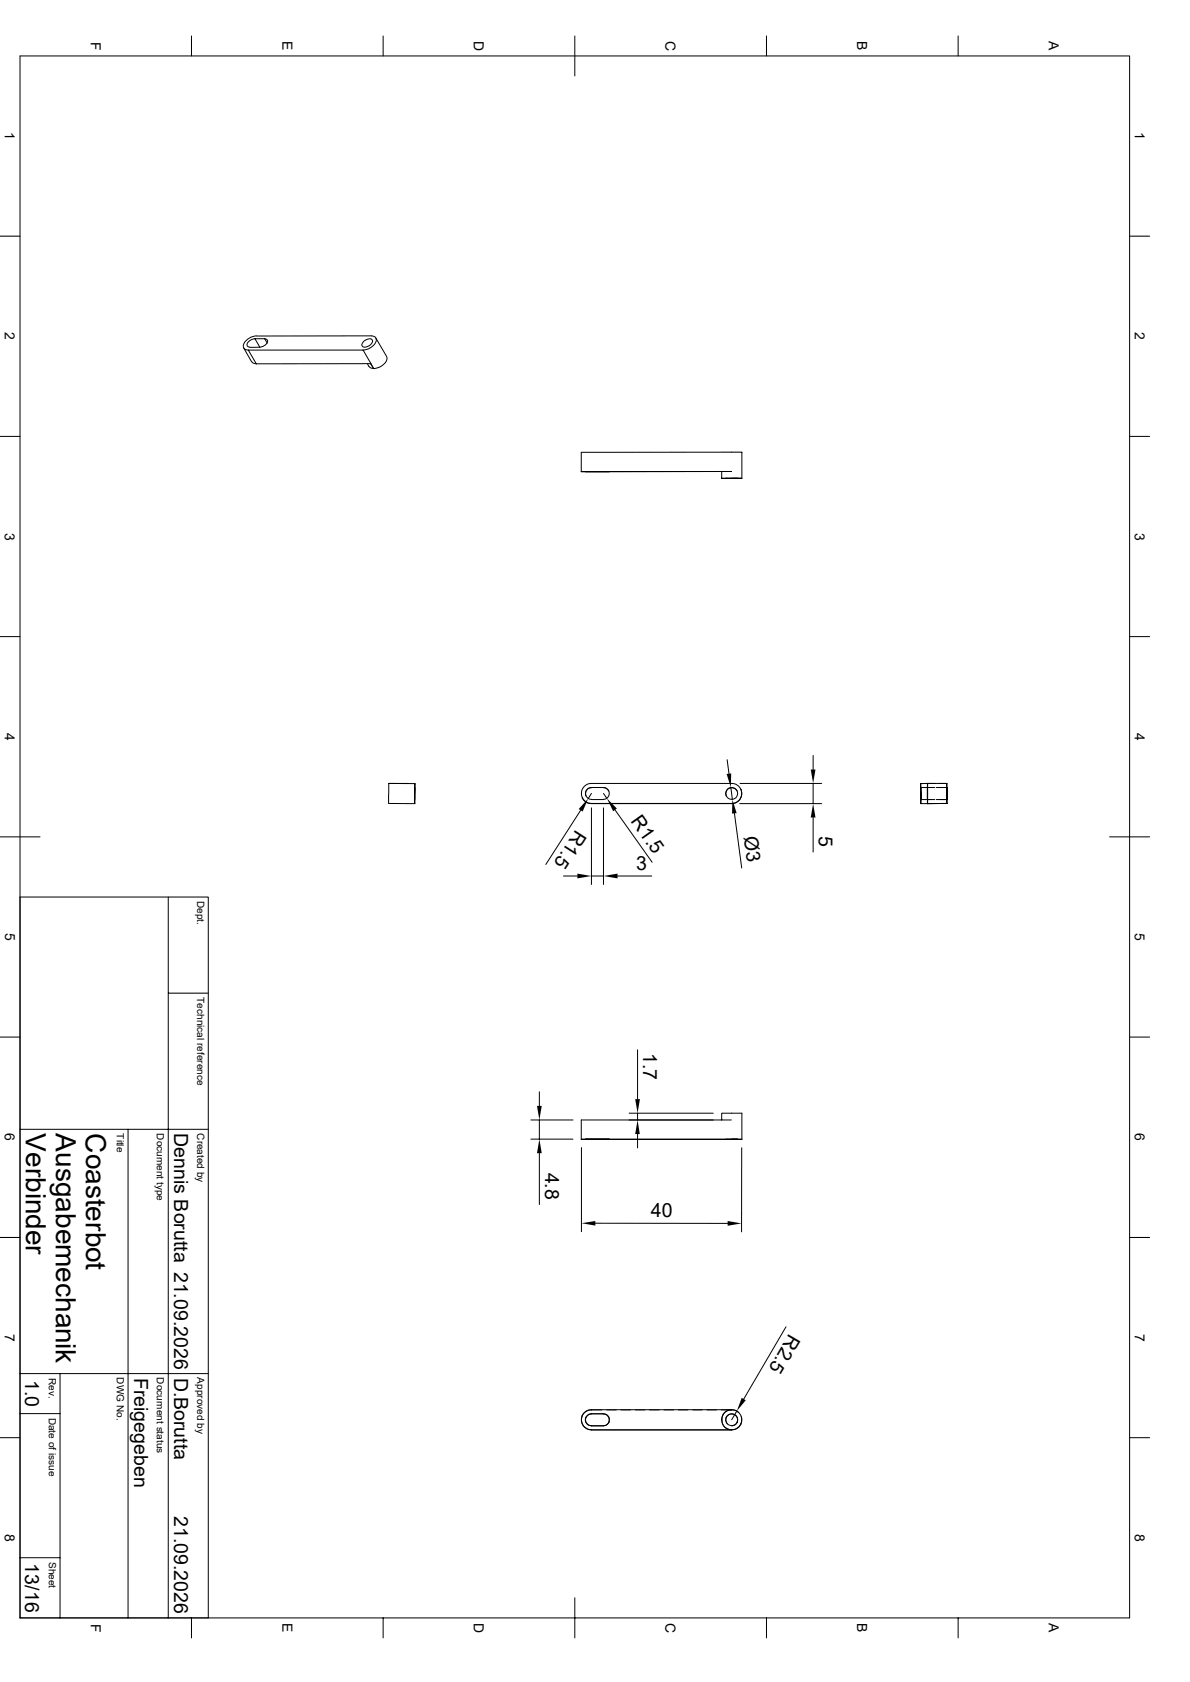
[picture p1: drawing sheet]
<svg xmlns="http://www.w3.org/2000/svg" width="297mm" height="420mm" viewBox="0 0 297 420" stroke-linecap="round" stroke-linejoin="round" font-family="sans-serif">
<g fill="none" stroke="#000" stroke-width=".25">
<path d="M5 14h276.9v390h-276.9zM47.8 9v5M95.6 9v5M143.5 9v10M191.3 9v5M239.1 9v5M0 59h5M281.9 59h5M60.8 86.9l2 3.4M62 87.4h28.6M62 87.4l2 3.4M62.8 90.3l.4 .4 .8 .1"/>
<path d="M63.6 84.6a1.9 1.9 0 0 0-1.9 1.7l.2 .3 .5 .1M64 83.9a3.3 3.3 0 0 0-3.3 2.7 1.01 1.01 0 0 0 1.3 .8M64.1 83.9h28.6a1.16 1.16 0 0 1 1.2 .7 1.16 1.16 0 0 1-.4 1.4l-1.6 1.1-1.3 .3M64.9 86.7h-2.5M66 84.6a.77 .77 0 0 1 .8 .6 .77 .77 0 0 1-.5 .9l-1.4 .6M66.7 85.7l-.6-1.1h-2.5l1.3 2.1M90.6 87.4l1.9 3.4M90.8 85.2a1.53 1.53 0 0 1 2.1-.3 1.77 1.77 0 0 1-2.4 1.6l-.2-.6zM91.7 90.8l.7 1 .8 .2M92.5 90.8h-28.5M92.5 90.8l.8 1.2M92.6 90.8l.7 1.2"/>
<path d="M93.8 84.4l2.7 4.6M96.5 89a2.34 2.34 0 0 1-1.7 2.7l-1.5 .3M0 109h5M145.1 117.8l37.4-.1zM145.1 117.8v-4.9h40l.1 6.5M146.1 117.8h6zM180.1 119.4h5.1zM180.1 117.7v1.7M181.1 119.4h3zM281.9 109h5M0 159h5M281.9 159h5"/>
<path d="M97 195.6v5l6.5 .1M101.8 195.6h.1M101.9 195.6h-4.9l6.5 .1M103.5 196.7v2.9zM103.5 195.7v5M145.3 199.2h.1M145.8 196.3a2.31 2.31 0 0 1 1.8-.7h35a2.5 2.5 0 0 1 2.5 2.5 2.5 2.5 0 0 1-2.5 2.5h-35a2.5 2.5 0 0 1-2.3-1.5 2.5 2.5 0 0 1 .5-2.8zM147.6 199.6h3M147.6 198.1l-.8 1.3M147.6 196.7a1.5 1.5 0 0 0-1.3 2.1M150.6 196.6a1.48 1.48 0 0 1 1.5 1.5 1.48 1.48 0 0 1-1.5 1.5M150.6 196.7l.6 .1 .8 .7"/>
<path d="M150.6 196.6h-3a1.48 1.48 0 0 0-1.5 1.5 1.48 1.48 0 0 0 1.5 1.5M150.6 198.1l.9 1.2M181.5 189.7l.4 3.5M182.4 196.6l.4 3M184 197.5a1.49 1.49 0 0 0-2-.7 1.49 1.49 0 0 0-.7 2M184.7 195.6h20.4M185 197.1h-.1a2.5 2.5 0 0 1-2.3 3.6h-35a2.48 2.48 0 0 1-2.3-1.5M202.9 188.6v3.6M202.9 195.6v5.1M229.8 195.7v5M229.8 195.7v1.9M229.8 195.7h.1"/>
<path d="M229.8 198.8v1.9M229.8 197.6v2h3.5M231.5 195.6v5.1M231.5 196.6v3M231.5 195.6h4.8M231.5 195.6l-1.7 .1M233.3 196.6h-3.5v2M236.3 196.6v3zM236.3 195.6v5M236.3 196.6v3M236.3 196.6h-2.6M236.3 199.6h-2.6"/>
<path d="M0 209h10M140.6 218.7h3.5M144.9 202.4l-8.7 13.5M147.6 201.7v19.2M147.6 218.7h3M150.6 201.7v19.2M153.5 202.2l9.3 13.1M154.1 218.7h8.6M182.4 200.6h.1M183.3 203.1l1.8 13.6M184.6 200.7h20.5M202.9 204.1v8.7"/>
<path d="M229.8 200.7h1.7M236.3 200.6l-4.8 .1M276.9 209h10M5 224h47v180M42 224v180M0 259h5M42 248h10M281.9 259h5M132.5 279.7h10.5M134.6 272.6v3.5M134.6 279.7v4.7M157 279.7h21"/>
<path d="M157 278h21M159.1 262.1v12.3M159.1 278v1.7M180.1 279.7v-1.7h5.1v6.5M182.5 279.7h-37.4v4.8M5 282h47M32 282v122M132.5 284.4h10.5M134.6 288v12.8M145.1 284.5h37.5zM145.1 286.6v21M159.1 283.2v3.4"/>
<path d="M181.1 284.5h4.1zM185.1 286.6v21M0 309h5M148.6 305.4l33 .1M281.9 309h5M196.2 331.3l-10.6 18M0 359h5M5 353h10M5 343h47M15 343v61M145.3 353.5h.1M145.3 353.5a2.5 2.5 0 0 0 2.3 3.5h35a2.48 2.48 0 0 0 2.3-1.4"/>
<path d="M147.6 353h3a1.48 1.48 0 0 1 1.5 1.5 1.48 1.48 0 0 1-1.5 1.5M147.6 353.1a1.48 1.48 0 0 0-1.5 1.4 1.48 1.48 0 0 0 1.5 1.5h3M147.6 353a1.48 1.48 0 0 0-1.5 1.5 1.48 1.48 0 0 0 1.5 1.5M150.2 352l-3.1 .1-1.2 .6-.6 .8M150.6 353.1a1.5 1.5 0 0 1 1.3 2M151.4 352h2.4M152 355.1h.1M152 355.1l-.8 .8-.6 .1M155 352h2.4M158.6 352h2.4M162.1 352h2.4M165.7 352h2.4"/>
<path d="M169.3 352h2.4M172.9 352h2.4M176.4 352h2.4M180 352l3.1 .1 1.3 .6M180.1 354.4a2.5 2.5 0 0 0 2.5 2.6 2.5 2.5 0 0 0 2.5-2.5 2.5 2.5 0 0 0-2.5-2.5h-35a2.5 2.5 0 0 0-2.5 2.5 2.5 2.5 0 0 0 2.5 2.5M181.3 353.9l-.2 .8 .4 .9M181.3 353.9h.1M181.3 353.9a1.49 1.49 0 0 1 1.9-.7 1.49 1.49 0 0 1 .8 1.9M182.5 352l-.8 .2-.8 .5-.6 .7-.1 1M182.5 352a2.31 2.31 0 0 0-2.3 2.4M183.9 352.3l-1.3 2.2M184 355.1l-.5 .7-.9 .2"/>
<path d="M184 355.1h.1M185 353.7l.1 1-.1 .9M281.9 359h5M5 389h10M143.5 398.9v10.1M47.8 404v5M95.6 404v5M191.3 404v5M239.1 404v5"/>
<circle cx="182.6" cy="198.1" r="1.48"/>
<circle cx="182.6" cy="354.5" r="1.49"/>
</g>
<g fill="#000">
<path d="M181.4 193.3l1.1-.2-.1 3.5zM202.4 192.2h1.1l-.6 3.4zM144.1 218.1l3.5 .6-3.5 .6zM146.8 199.4l-1.4 3.2-1-.6zM151.5 199.3l2.5 2.6-1 .7zM150.6 218.7l3.5-.6v1.2zM182.8 199.6l1.1 3.4-1.2 .2zM202.9 200.7l.6 3.4h-1.1zM134 276.1h1.2l-.6 3.6zM158.5 274.4h1.2l-.6 3.6zM134.6 284.4l.6 3.6h-1.2zM159.1 279.7l.6 3.5h-1.2z"/>
<path d="M145.1 305.4l3.5-.5v1.1zM181.6 304.9l3.5 .6-3.5 .6zM185.1 349l1 .6-2.2 2.7z"/>
</g>
<g font-size="7">
<text x="6.5" y="283" transform="rotate(90 6.5 283)">Verbinder</text>
<text x="14" y="283" transform="rotate(90 14 283)">Ausgabemechanik</text>
<text x="21.5" y="283" transform="rotate(90 21.5 283)">Coasterbot</text>
</g>
<g font-size="4.9">
<text x="143.7" y="206.9" transform="rotate(123 143.7 206.9)">R1.5</text>
<text x="157.3" y="205.1" transform="rotate(55 157.3 205.1)">R1.5</text>
<text x="185.6" y="208.9" transform="rotate(82 185.6 208.9)">Ø3</text>
<text x="204.4" y="208.8" transform="rotate(90 204.4 208.8)">5</text>
<text x="158.8" y="217.3">3</text>
<text x="160.5" y="263" transform="rotate(90 160.5 263)">1.7</text>
<text x="43.5" y="283" transform="rotate(90 43.5 283)">Dennis Borutta 21.09.2026</text>
<text x="136.1" y="292.8" transform="rotate(90 136.1 292.8)">4.8</text>
<text x="162.5" y="304">40</text>
<text x="196.9" y="332.9" transform="rotate(120 196.9 332.9)">R2.5</text>
<text x="6.3" y="344.5" transform="rotate(90 6.3 344.5)">1.0</text>
<text x="33.5" y="344" transform="rotate(90 33.5 344)">Freigegeben</text>
<text x="43.5" y="344" transform="rotate(90 43.5 344)">D.Borutta</text>
<text x="43.5" y="378.5" transform="rotate(90 43.5 378.5)">21.09.2026</text>
<text x="6.3" y="390.4" transform="rotate(90 6.3 390.4)">13/16</text>
</g>
<g font-size="3.5">
<text x="22.6" y="10.4" transform="rotate(90 22.6 10.4)">F</text>
<text x="70.5" y="10.3" transform="rotate(90 70.5 10.3)">E</text>
<text x="118.3" y="10.2" transform="rotate(90 118.3 10.2)">D</text>
<text x="166.1" y="10.2" transform="rotate(90 166.1 10.2)">C</text>
<text x="214" y="10.3" transform="rotate(90 214 10.3)">B</text>
<text x="261.8" y="10.3" transform="rotate(90 261.8 10.3)">A</text>
<text x="1.2" y="33" transform="rotate(90 1.2 33)">1</text>
<text x="283.2" y="33" transform="rotate(90 283.2 33)">1</text>
<text x="1.2" y="83" transform="rotate(90 1.2 83)">2</text>
<text x="283.2" y="83" transform="rotate(90 283.2 83)">2</text>
<text x="1.2" y="133" transform="rotate(90 1.2 133)">3</text>
<text x="283.2" y="133" transform="rotate(90 283.2 133)">3</text>
<text x="1.2" y="183" transform="rotate(90 1.2 183)">4</text>
<text x="283.2" y="183" transform="rotate(90 283.2 183)">4</text>
<text x="1.3" y="233" transform="rotate(90 1.3 233)">5</text>
<text x="283.3" y="233" transform="rotate(90 283.3 233)">5</text>
<text x="1.2" y="283" transform="rotate(90 1.2 283)">6</text>
<text x="283.2" y="283" transform="rotate(90 283.2 283)">6</text>
<text x="1.2" y="333" transform="rotate(90 1.2 333)">7</text>
<text x="283.2" y="333" transform="rotate(90 283.2 333)">7</text>
<text x="1.2" y="383" transform="rotate(90 1.2 383)">8</text>
<text x="283.2" y="383" transform="rotate(90 283.2 383)">8</text>
<text x="22.6" y="405.4" transform="rotate(90 22.6 405.4)">F</text>
<text x="70.5" y="405.3" transform="rotate(90 70.5 405.3)">E</text>
<text x="118.3" y="405.2" transform="rotate(90 118.3 405.2)">D</text>
<text x="166.1" y="405.2" transform="rotate(90 166.1 405.2)">C</text>
<text x="214" y="405.3" transform="rotate(90 214 405.3)">B</text>
<text x="261.8" y="405.3" transform="rotate(90 261.8 405.3)">A</text>
</g>
<g font-size="2.5">
<text x="49.2" y="225" transform="rotate(90 49.2 225)">Dept.</text>
<text x="49.2" y="249" transform="rotate(90 49.2 249)">Technical reference</text>
<text x="29.2" y="283" transform="rotate(90 29.2 283)">Title</text>
<text x="39.2" y="283" transform="rotate(90 39.2 283)">Document type</text>
<text x="49.2" y="283" transform="rotate(90 49.2 283)">Created by</text>
<text x="12.2" y="344" transform="rotate(90 12.2 344)">Rev.</text>
<text x="29.2" y="344" transform="rotate(90 29.2 344)">DWG No.</text>
<text x="39.2" y="344" transform="rotate(90 39.2 344)">Document status</text>
<text x="49.2" y="344" transform="rotate(90 49.2 344)">Approved by</text>
<text x="12.2" y="354" transform="rotate(90 12.2 354)">Date of issue</text>
<text x="12.2" y="390" transform="rotate(90 12.2 390)">Sheet</text>
</g>
</svg>
